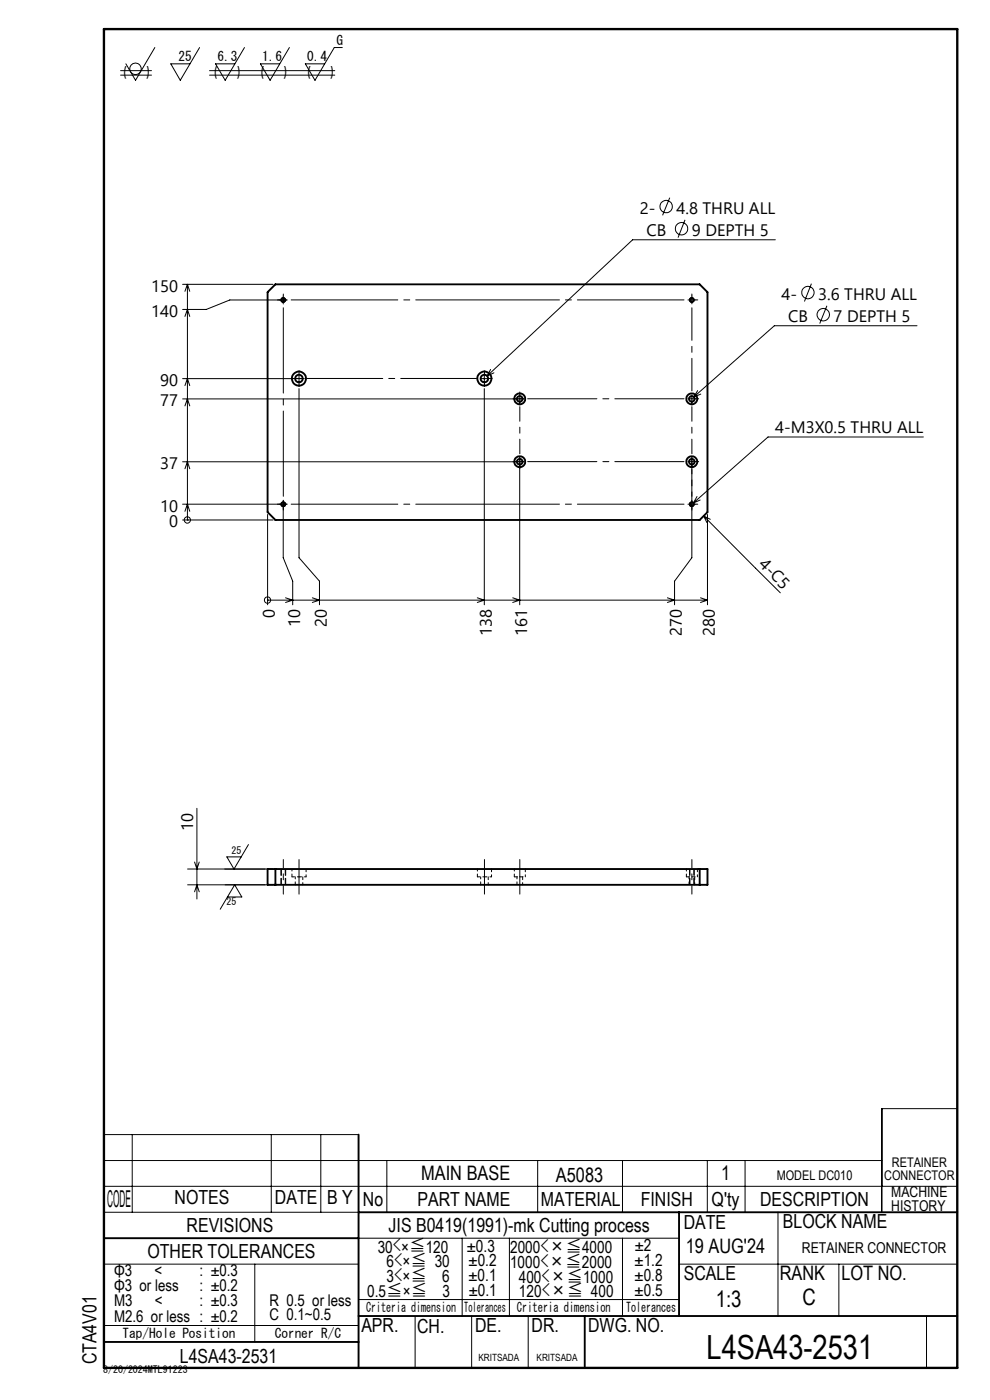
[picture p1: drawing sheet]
<svg xmlns="http://www.w3.org/2000/svg" width="210mm" height="297mm" viewBox="0 0 210 297" stroke-linecap="round" stroke-linejoin="round" font-family="sans-serif">
<g fill="none" stroke="#000" stroke-width=".21">
<path d="M25.6 15h6.5M25.6 15.9h6.5M32.8 10.1l-4 6.9-2.1-3.5M42.3 10.1l-4.1 6.9-2-3.5h4.1M44.4 15h26.6M44.4 15.9h26.6M51.9 10.1l-4.1 6.9-2.1-3.5h4.1M61.4 10.1l-4.1 6.9-2.1-3.5h4.1M72.6 10.1h-1.7l-4.1 6.9-2-3.5h4.1M142.1 41.9l-1.6 3.8M145.3 46.6l-1.5 3.8M164.5 50.9h-30.3l-30.9 28.9"/>
<path d="M38.7 60.3h19.2M39.2 67.1l.6-1.5 .5 1.5M39.8 60.3v50M39.8 60.3l.5 1.5M39.8 60.3l-.6 1.5M60.1 62.8v1.7M60.9 63.6h-12.1l-5.1 2h-5M102.7 79.5v1.6M104.1 78.4l-.8 1.4M104.8 79.1l-1.5 .7M172.1 60.2l-1.5 3.8M175.4 64.9l-1.5 3.7"/>
<path d="M194.5 69.1h-30.2l-17.1 15.1M38.7 80.3h25.9M38.7 98h72.5M38.7 84.6h72.5M39.2 81.8l.6-1.5 .5 1.5M39.2 99.4l.6-1.4 .5 1.4M39.2 86.1l.6-1.5 .5 1.5M63.4 82.4v35.9l4.4 5v5M101.9 80.3h1.7M102.7 82.4v45.9M110.2 97v31.3M146.8 97v21.3l-3.7 5v5"/>
<path d="M148 82.9l-.8 1.3M148.7 83.6l-1.5 .6M195.9 92.7h-33l-15.8 14M38.7 110.3h19.2M38.7 107h22.1M39.2 108.5l.6-1.5 .5 1.5M39.8 110.3h.1M56.8 109.1v19.2M60.1 106.2v12.1l2 5v5M147.8 105.3l-.7 1.4M148.5 106.1l-1.4 .6M149.3 109.5l1.4 .7"/>
<path d="M149.3 109.5l.7 1.4M149.3 109.5l16.2 16.3M150.1 109.1v19.2M56.8 127.3h.1M56.8 127.3h93.3M60.6 126.8l1.5 .5-1.5 .5M66.3 126.8l1.5 .5-1.5 .5M101.2 126.8l1.5 .5-1.5 .5M108.8 126.8l1.4 .5-1.4 .5M141.6 126.8l1.5 .5-1.5 .5M148.6 126.8l1.5 .5M150.1 127.3l-1.5 .5"/>
<path d="M41.8 171.5v19.2M52.7 179.2l-3.1 5.2-1.5-2.6h3.1M39.8 187.7h18.1M39.8 184.4h18.1M41.3 182.9l.5 1.5 .5-1.5M41.3 189.2l.5-1.5 .5 1.5M48.2 190.3h3.1l-1.5-2.6-3.1 5.2M203.1 235.2h-16.1v22M22 240.7h54.1M22 251.7h181.1M22 257.2h54.1M22 246.2h165"/>
<path d="M28 240.7v16.5M57.5 240.7v16.5M68.1 240.7v16.5M82.1 246.2v11M114.1 246.2v11M132 246.2v11M150 246.2v11M158 246.2v11M165 257.2v22M22 268.2h54.1M54 268.2v16.5M76.1 262.7h67.9"/>
<path d="M76.1 275.7h67.9M88.1 279.2v11M98 262.7v16.5M100 279.2v11M108.1 262.7v16.5M112 279.2v11M132 262.7v16.5M144 268.2h59.1M177.9 268.2v11M196.5 279.2v11M22 281.2h54.1"/>
<circle cx="28.7" cy="14.6" r="1.22"/>
<circle cx="141.3" cy="43.8" r="1.31"/>
<circle cx="144.6" cy="48.5" r="1.31"/>
<circle cx="60.1" cy="63.6" r=".5"/>
<circle cx="146.7" cy="63.6" r=".5"/>
<circle cx="171.4" cy="62.1" r="1.31"/>
<circle cx="174.6" cy="66.8" r="1.32"/>
<circle cx="39.8" cy="110.3" r=".67"/>
<circle cx="60.1" cy="107" r=".5"/>
<circle cx="146.7" cy="107" r=".5"/>
<circle cx="56.7" cy="127.3" r=".67"/>
</g>
<g fill="none" stroke="#000" stroke-width=".21" stroke-dasharray="30.5 1.3 1.3 1.3">
<path d="M59.3 63.6h-.5M60.1 62.8v-.4M63.4 79.5v-.8M102.8 79.5v-.8M146.8 63.6v-.8M146.8 63.6h-.9M146.8 63.6v.9M146.8 63.6h.8M146.8 62.8v-.4M147.6 63.6h.4M62.6 80.3h-.8M63.4 80.3v-.8"/>
<path d="M63.4 80.3h-.8M63.4 80.3v.8M63.4 80.3h.9M63.4 81.1v.8M102.8 81.1v.8M103.6 80.3h.8M109.4 84.6h-.6M109.4 97.9h-.6M110.3 84.6v-.8M110.3 84.6h-.9M110.3 84.6v.8M110.3 84.6h.8"/>
<path d="M110.3 83.8v-.6M110.3 97.9v-.8M110.3 97.9h-.9M110.3 97.9v.9M110.3 97.9h.8M110.3 98.8v.6M146.8 97.9v-.8M146.8 97.9h-.9M146.8 97.9v.9M146.8 97.9h.8M146.8 84.6v-.8M146.8 84.6h-.9"/>
<path d="M146.8 84.6v.8M146.8 84.6h.8M147.6 97.9h.6M147.6 84.6h.6M59.3 107h-.5M60.1 107v-.9M60.1 107h-.8M60.1 107v.8M60.1 107h.8M60.1 107.8v.4M146.8 107v-.9M146.8 107h-.9"/>
<path d="M146.8 107v.8M146.8 107h.8M146.8 107.8v.4M147.6 107h.4M63.4 189.7v-3.7M63.4 186v-3.7M102.8 189.7v-3.7M102.8 186v-3.7M110.3 189.7v-3.7M110.3 186v-3.7"/>
</g>
<path d="M65.1 80.3h36" fill="none" stroke="#000" stroke-width=".21" stroke-dasharray="30.5 1.3 1.3 1.3" stroke-dashoffset="14.4"/>
<path d="M60.1 105.3v-40" fill="none" stroke="#000" stroke-width=".21" stroke-dasharray="30.5 1.3 1.3 1.3" stroke-dashoffset="12.4"/>
<path d="M61.8 63.6h83.3M61.8 107h83.3" fill="none" stroke="#000" stroke-width=".21" stroke-dasharray="30.5 1.3 1.3 1.3" stroke-dashoffset="7.9"/>
<path d="M146.8 105.3v-5.7" fill="none" stroke="#000" stroke-width=".21" stroke-dasharray="30.5 1.3 1.3 1.3" stroke-dashoffset="29.5"/>
<path d="M110.3 96.3v-10M146.8 96.3v-10" fill="none" stroke="#000" stroke-width=".21" stroke-dasharray="30.5 1.3 1.3 1.3" stroke-dashoffset="27.4"/>
<path d="M146.8 82.9v-17.6" fill="none" stroke="#000" stroke-width=".21" stroke-dasharray="30.5 1.3 1.3 1.3" stroke-dashoffset="23.6"/>
<path d="M111.9 84.6h33.2M111.9 97.9h33.2" fill="none" stroke="#000" stroke-width=".21" stroke-dasharray="30.5 1.3 1.3 1.3" stroke-dashoffset="15.8"/>
<path d="M59.6 184.3v3.4M59.7 184.3v3.4M60.5 187.7v-3.4M60.6 187.7v-3.4M146.3 184.3v3.4M147.2 187.7v-3.4M147.3 187.7v-3.4" fill="none" stroke="#000" stroke-width=".21" stroke-dasharray="1.3 .6" stroke-dashoffset="-.1"/>
<path d="M60.1 189.7v-7.4M146.8 189.7v-7.4" fill="none" stroke="#000" stroke-width=".21" stroke-dasharray="30.5 1.3 1.3 1.3" stroke-dashoffset="28.7"/>
<g fill="none" stroke="#000" stroke-width=".4">
<path d="M56.8 62l1.6-1.7h90l1.7 1.7v46.7l-1.7 1.6h-90l-1.6-1.6zM56.8 184.4h93.3v3.3h-93.3zM58.4 184.4v3.3M148.4 184.4v3.3M76.1 257.2h127M76.1 240.7v49.5M144 257.2v22M22 262.7h54.1M76.1 279.2h127M124 279.2v11M22 284.7h54.1"/>
<circle cx="60.1" cy="63.6" r=".41"/>
<circle cx="146.7" cy="63.6" r=".42"/>
<circle cx="63.4" cy="80.3" r=".8"/>
<circle cx="63.4" cy="80.3" r="1.5"/>
<circle cx="102.7" cy="80.3" r=".8"/>
<circle cx="102.8" cy="80.3" r="1.5"/>
<circle cx="110.3" cy="97.9" r="1.18"/>
<circle cx="110.3" cy="84.6" r="1.18"/>
<circle cx="110.3" cy="84.6" r=".6"/>
<circle cx="110.3" cy="98" r=".6"/>
<circle cx="146.7" cy="98" r="1.17"/>
<circle cx="146.7" cy="84.6" r="1.17"/>
<circle cx="146.7" cy="84.6" r=".6"/>
<circle cx="146.7" cy="98" r=".6"/>
<circle cx="60.1" cy="107" r=".41"/>
<circle cx="146.7" cy="107" r=".42"/>
</g>
<path d="M22 6.2h181.1v284h-181.1z" fill="none" stroke="#000" stroke-width=".5"/>
<path d="M109.1 186h1.2M110.3 186h1.1M145.6 186h1.2M146.8 186h1.1" fill="none" stroke="#000" stroke-width=".21" stroke-dasharray="1.3 .6" stroke-dashoffset=".6"/>
<g fill="none" stroke="#000" stroke-width=".21" stroke-dasharray="1.3 .6" stroke-dashoffset=".8">
<path d="M61.9 186h1.5M61.9 184.3v1.7M62.6 186v1.7M63.4 186h1.5M64.2 187.7v-1.7M64.9 186v-1.7M101.3 186h1.5M101.3 184.3v1.7M102 186v1.7M102.8 186h1.5M103.6 187.7v-1.7M104.3 186v-1.7"/>
<path d="M109.1 184.3v1.7M109.7 186v1.7M110.9 187.7v-1.7M111.4 186v-1.7M145.6 184.3v1.7M146.2 186v1.7M147.4 187.7v-1.7M147.9 186v-1.7"/>
</g>
<text font-size="7.1" x="149.9" y="288.2">L4SA43-2531</text>
<text font-size="4.9" x="22.7" y="256">CODE</text>
<g font-size="4.8">
<text x="151.8" y="277.3">1:3</text>
<text x="170.2" y="276.8">C</text>
</g>
<g font-size="4.2">
<text x="89.3" y="250.3">MAIN BASE</text>
<text x="117.9" y="250.8">A5083</text>
<text x="152.9" y="250.3">1</text>
<text x="145.5" y="265.9">19 AUG'24</text>
<text x="165.4" y="271.6">RANK</text>
<text x="178.5" y="271.6">LOT NO.</text>
</g>
<g font-size="4.1">
<text x="37" y="255.5">NOTES</text>
<text x="58.3" y="255.5">DATE</text>
<text x="69.4" y="255.5">B Y</text>
<text x="77" y="255.9">No</text>
<text x="88.5" y="255.9">PART NAME</text>
<text x="114.7" y="255.9">MATERIAL</text>
<text x="135.9" y="255.9">FINISH</text>
<text x="151" y="255.9">Q'ty</text>
<text x="161.2" y="255.9">DESCRIPTION</text>
<text x="39.6" y="261.3">REVISIONS</text>
<text x="82.4" y="261.3">JIS B0419(1991)-mk Cutting process</text>
<text x="145.1" y="260.7">DATE</text>
<text x="166.1" y="260.6">BLOCK NAME</text>
<text x="31.3" y="266.8">OTHER TOLERANCES</text>
<text x="145.1" y="271.6">SCALE</text>
<text x="76.7" y="282.7">APR.</text>
<text x="88.5" y="282.8">CH.</text>
<text x="100.8" y="282.6">DE.</text>
<text x="112.8" y="282.6">DR.</text>
<text x="124.8" y="282.6">DWG. NO.</text>
<text x="20.4" y="289.5" transform="rotate(-90 20.4 289.5)">CTA4V01</text>
<text x="38.2" y="289.1">L4SA43-2531</text>
</g>
<g font-size="3.5">
<text x="135.7" y="45.4">2-</text>
<text x="143.5" y="45.4">4.8 THRU ALL</text>
<text x="137.1" y="50.1">CB</text>
<text x="146.8" y="50.1">9 DEPTH 5</text>
<text x="32.1" y="61.8">150</text>
<text x="165.8" y="63.6">4-</text>
<text x="173.6" y="63.6">3.6 THRU ALL</text>
<text x="32.1" y="67.2">140</text>
<text x="167.2" y="68.3">CB</text>
<text x="176.8" y="68.3">7 DEPTH 5</text>
<text x="34" y="81.8">90</text>
<text x="34" y="86.2">77</text>
<text x="164.4" y="91.9">4-M3X0.5 THRU ALL</text>
<text x="34" y="99.5">37</text>
<text x="34" y="108.5">10</text>
<text x="35.9" y="111.8">0</text>
<text x="160.9" y="120" transform="rotate(45 160.9 120)">4-C5</text>
<text x="58.3" y="131.2" transform="rotate(-90 58.3 131.2)">0</text>
<text x="63.7" y="133.1" transform="rotate(-90 63.7 133.1)">10</text>
<text x="69.3" y="133.1" transform="rotate(-90 69.3 133.1)">20</text>
<text x="104.3" y="135" transform="rotate(-90 104.3 135)">138</text>
<text x="111.8" y="135" transform="rotate(-90 111.8 135)">161</text>
<text x="144.6" y="135" transform="rotate(-90 144.6 135)">270</text>
<text x="151.7" y="135" transform="rotate(-90 151.7 135)">280</text>
<text x="41" y="176.2" transform="rotate(-90 41 176.2)">10</text>
<text x="80.1" y="265.7">30&lt;×≦120</text>
<text x="82" y="268.8">6&lt;×≦ 30</text>
<text x="99" y="265.5">±0.3</text>
<text x="99.4" y="268.6">±0.2</text>
<text x="108.2" y="269">1000&lt;×≦2000</text>
<text x="108.2" y="265.8">2000&lt;×≦4000</text>
<text x="134.6" y="268.6">±1.2</text>
<text x="134.6" y="265.5">±2</text>
<text x="77.9" y="275.2">0.5≦×≦</text>
<text x="82" y="271.9">3&lt;×≦</text>
<text x="93.8" y="271.9">6</text>
<text x="93.9" y="275.2">3</text>
<text x="99.4" y="271.7">±0.1</text>
<text x="99.4" y="274.8">±0.1</text>
<text x="110" y="272.1">400&lt;×≦1000</text>
<text x="110.1" y="275.3">120&lt;×≦ 400</text>
<text x="134.6" y="271.8">±0.8</text>
<text x="134.6" y="275">±0.5</text>
</g>
<g font-size="3.4">
<text x="24.2" y="270.7">Φ3</text>
<text x="24.2" y="273.9">Φ3 or less</text>
<text x="32.7" y="270.7">&lt;</text>
<text x="42.3" y="273.9">: ±0.2</text>
<text x="42.3" y="270.7">: ±0.3</text>
<text x="24.2" y="277.1">M3</text>
<text x="24.2" y="280.4">M2.6 or less : ±0.2</text>
<text x="32.8" y="277.1">&lt;</text>
<text x="42.3" y="277.1">: ±0.3</text>
<text x="57.2" y="277">R 0.5 or less</text>
<text x="57.2" y="280">C 0.1~0.5</text>
</g>
<g font-size="3.2">
<text x="189.1" y="254">MACHINE</text>
<text x="189.1" y="257">HISTORY</text>
<text x="170.1" y="265.9">RETAINER CONNECTOR</text>
</g>
<g font-size="2.8">
<text x="71.4" y="9.4">G</text>
<text x="26" y="16.1">(</text>
<text x="30.9" y="16.1">)</text>
<text x="37.8" y="12.9">25</text>
<text x="45.2" y="16.1">(</text>
<text x="46.1" y="12.9">6.3</text>
<text x="50.2" y="16.1">)</text>
<text x="55.1" y="16.1">(</text>
<text x="55.6" y="12.9">1.6</text>
<text x="60.1" y="16.1">)</text>
<text x="65" y="16.1">(</text>
<text x="65.2" y="12.9">0.4</text>
<text x="69.9" y="16.1">)</text>
<text x="164.8" y="250.3">MODEL DC010</text>
<text x="187.6" y="250.3">CONNECTOR</text>
<text x="189.2" y="247.5">RETAINER</text>
<text x="77.7" y="278.3">Criteria dimension</text>
<text x="98.5" y="278.3">Tolerances</text>
<text x="109.7" y="278.4">Criteria dimension</text>
<text x="132.8" y="278.4">Tolerances</text>
<text x="26" y="283.7">Tap/Hole Position</text>
<text x="58.3" y="283.7">Corner R/C</text>
</g>
<g font-size="2.1">
<text x="49.1" y="181.3">25</text>
<text x="48" y="192.1">25</text>
<text x="21.9" y="291.2">8/20/2024MTL91223</text>
<text x="101.5" y="288.6">KRITSADA</text>
<text x="113.8" y="288.7">KRITSADA</text>
</g>
</svg>
